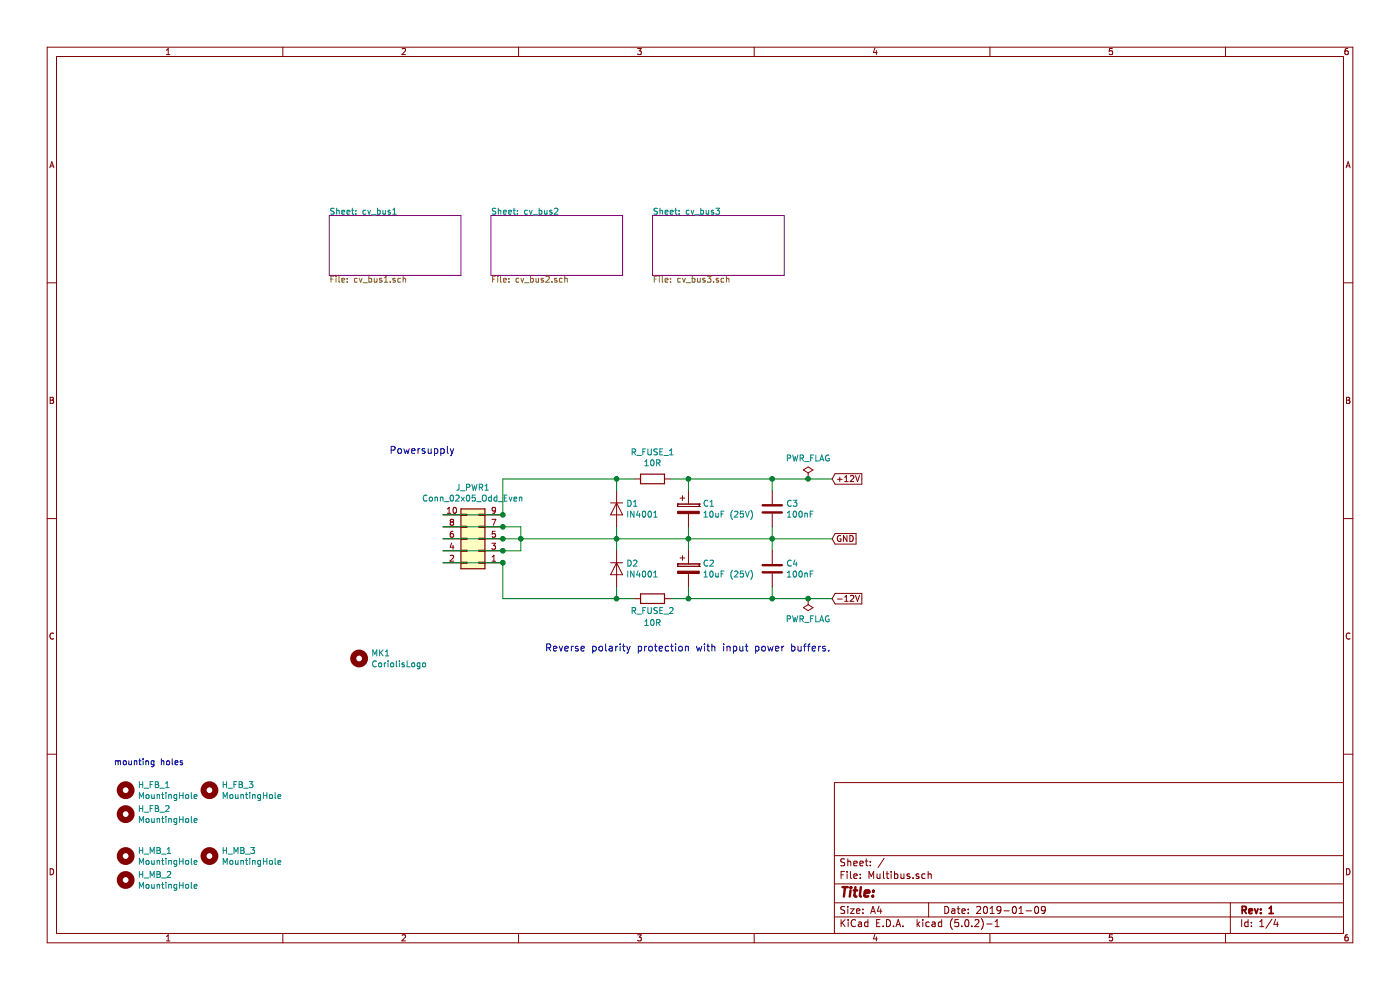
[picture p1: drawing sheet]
EESchema Schematic File Version 4
LIBS:1u_multbus-cache
EELAYER 26 0
EELAYER END
$Descr A4 11693 8268
encoding utf-8
Sheet 1 4
Title ""
Date "2019-01-09"
Rev "1"
Comp ""
Comment1 ""
Comment2 ""
Comment3 ""
Comment4 ""
$EndDescr
Connection ~ 5150 4500
Connection ~ 5750 4500
Connection ~ 6450 4500
Wire Wire Line
	5150 4500 5150 4600
Wire Wire Line
	5150 4500 5750 4500
Wire Wire Line
	5750 4500 6450 4500
Wire Wire Line
	5750 4400 5750 4500
Wire Wire Line
	6450 4400 6450 4500
Wire Wire Line
	6450 4600 6450 4500
Wire Wire Line
	5750 4600 5750 4500
Connection ~ 5150 5000
Connection ~ 5750 5000
Connection ~ 6450 5000
Wire Wire Line
	5750 5000 6450 5000
Wire Wire Line
	5750 4900 5750 5000
Wire Wire Line
	6450 4900 6450 5000
Text Notes 4550 5450 0    59   ~ 0
Reverse polarity protection with input power buffers.
Text Notes 3250 3800 0    59   ~ 0
Powersupply
Wire Wire Line
	5150 5000 5300 5000
Wire Wire Line
	5600 5000 5750 5000
Wire Wire Line
	4350 4600 4350 4500
Wire Wire Line
	4350 4400 4350 4500
Connection ~ 4350 4500
Wire Wire Line
	5150 4400 5150 4500
Wire Wire Line
	5150 4900 5150 5000
Wire Wire Line
	4350 4500 5150 4500
Wire Wire Line
	6950 4500 6450 4500
$Comp
L power:PWR_FLAG #FLG01
U 1 1
P 6750 4000
F 0 "#FLG01" H 6750 4075 50  0001 C CNN
F 1 "PWR_FLAG" H 6750 4174 50  0000 C CNN
F 2 "" H 6750 4000 50  0001 C CNN
F 3 "" H 6750 4000 50  0001 C CNN
	1    6750 4000
	1    0    0    -1  
$EndComp
Wire Wire Line
	4200 4300 4200 4000
Wire Wire Line
	4200 4000 5150 4000
Wire Wire Line
	5600 4000 5750 4000
Wire Wire Line
	5750 4000 5750 4100
Connection ~ 5750 4000
Wire Wire Line
	5750 4000 6450 4000
Wire Wire Line
	6450 4000 6450 4100
Connection ~ 6450 4000
Wire Wire Line
	5150 4000 5150 4100
Connection ~ 5150 4000
Wire Wire Line
	5150 4000 5300 4000
$Comp
L Connector_Generic:Conn_02x05_Odd_Even J_PWR1
U 1 1
P 4000 4500
F 0 "J_PWR1" H 4050 4075 50  0000 C CNN
F 1 "Conn_02x05_Odd_Even" H 4050 4166 50  0000 C CNN
F 2 "Connector_PinHeader_2.54mm:PinHeader_2x05_P2.54mm_Vertical" H 4000 4500 50  0001 C CNN
F 3 "~" H 4000 4500 50  0001 C CNN
	1    4000 4500
	-1   0    0    1   
$EndComp
$Comp
L Device:D D2
U 1 1
P 5150 4750
F 0 "D2" V 5104 4829 50  0000 L CNN
F 1 "IN4001" V 5195 4829 50  0000 L CNN
F 2 "Diode_THT:D_DO-41_SOD81_P10.16mm_Horizontal" H 5150 4750 50  0001 C CNN
F 3 "" H 5150 4750 50  0001 C CNN
	1    5150 4750
	0    1    1    0   
$EndComp
$Comp
L Device:D D1
U 1 1
P 5150 4250
F 0 "D1" V 5104 4329 50  0000 L CNN
F 1 "IN4001" V 5195 4329 50  0000 L CNN
F 2 "Diode_THT:D_DO-41_SOD81_P10.16mm_Horizontal" H 5150 4250 50  0001 C CNN
F 3 "" H 5150 4250 50  0001 C CNN
	1    5150 4250
	0    1    1    0   
$EndComp
$Comp
L Device:R R_FUSE_2
U 1 1
P 5450 5000
F 0 "R_FUSE_2" V 5550 5000 50  0000 C CNN
F 1 "10R" V 5650 5000 50  0000 C CNN
F 2 "Resistors_THT:R_Axial_DIN0207_L6.3mm_D2.5mm_P7.62mm_Horizontal" H 5500 4800 50  0001 L CNN
F 3 "" H 5450 5000 50  0001 C CNN
	1    5450 5000
	0    1    1    0   
$EndComp
$Comp
L Device:CP C2
U 1 1
P 5750 4750
F 0 "C2" H 5868 4796 50  0000 L CNN
F 1 "10uF (25V)" H 5868 4705 50  0000 L CNN
F 2 "Capacitor_SMD:CP_Elec_5x5.8" H 5788 4600 50  0001 C CNN
F 3 "" H 5750 4750 50  0001 C CNN
	1    5750 4750
	1    0    0    -1  
$EndComp
$Comp
L Device:CP C1
U 1 1
P 5750 4250
F 0 "C1" H 5868 4296 50  0000 L CNN
F 1 "10uF (25V)" H 5868 4205 50  0000 L CNN
F 2 "Capacitor_SMD:CP_Elec_5x5.8" H 5788 4100 50  0001 C CNN
F 3 "" H 5750 4250 50  0001 C CNN
	1    5750 4250
	1    0    0    -1  
$EndComp
$Comp
L Device:C C4
U 1 1
P 6450 4750
F 0 "C4" H 6565 4796 50  0000 L CNN
F 1 "100nF" H 6565 4705 50  0000 L CNN
F 2 "Coriolis-KiCad:C_0805_2012Metric_Pad1.15x1.40mm_HandSolder_smalltext" H 6488 4600 50  0001 C CNN
F 3 "" H 6450 4750 50  0001 C CNN
	1    6450 4750
	1    0    0    -1  
$EndComp
$Comp
L Device:C C3
U 1 1
P 6450 4250
F 0 "C3" H 6565 4296 50  0000 L CNN
F 1 "100nF" H 6565 4205 50  0000 L CNN
F 2 "Coriolis-KiCad:C_0805_2012Metric_Pad1.15x1.40mm_HandSolder_smalltext" H 6488 4100 50  0001 C CNN
F 3 "" H 6450 4250 50  0001 C CNN
	1    6450 4250
	1    0    0    -1  
$EndComp
$Comp
L power:PWR_FLAG #FLG02
U 1 1
P 6750 5000
F 0 "#FLG02" H 6750 5075 50  0001 C CNN
F 1 "PWR_FLAG" H 6750 5174 50  0000 C CNN
F 2 "" H 6750 5000 50  0001 C CNN
F 3 "" H 6750 5000 50  0001 C CNN
	1    6750 5000
	-1   0    0    1   
$EndComp
Wire Wire Line
	3700 4300 4200 4300
Wire Wire Line
	3700 4700 4200 4700
Wire Wire Line
	4200 4700 4200 5000
Wire Wire Line
	4200 5000 5150 5000
$Comp
L Mechanical:MountingHole MK1
U 1 1
P 3000 5500
F 0 "MK1" H 3100 5546 50  0000 L CNN
F 1 "CoriolisLogo" H 3100 5455 50  0000 L CNN
F 2 "Coriolis-KiCad:art_Coriolis_logo_copper" H 3000 5500 50  0001 C CNN
F 3 "" H 3000 5500 50  0001 C CNN
	1    3000 5500
	1    0    0    -1  
$EndComp
Wire Wire Line
	3700 4600 4200 4600
Wire Wire Line
	3700 4500 4200 4500
Wire Wire Line
	3700 4400 4200 4400
Wire Wire Line
	6450 5000 6750 5000
Wire Wire Line
	6450 4000 6750 4000
$Sheet
S 2750 1800 1100 500 
U 5C326E31
F0 "cv_bus1" 50
F1 "cv_bus1.sch" 50
$EndSheet
Connection ~ 4200 4300
Connection ~ 4200 4400
Wire Wire Line
	4200 4400 4350 4400
Connection ~ 4200 4500
Wire Wire Line
	4200 4500 4350 4500
Connection ~ 4200 4600
Wire Wire Line
	4200 4600 4350 4600
Connection ~ 4200 4700
Connection ~ 6750 4000
Wire Wire Line
	6750 4000 6950 4000
Connection ~ 6750 5000
Wire Wire Line
	6750 5000 6950 5000
$Comp
L Device:R R_FUSE_1
U 1 1
P 5450 4000
F 0 "R_FUSE_1" V 5225 4000 50  0000 C CNN
F 1 "10R" V 5316 4000 50  0000 C CNN
F 2 "Resistors_THT:R_Axial_DIN0207_L6.3mm_D2.5mm_P7.62mm_Horizontal" H 5500 3800 50  0001 L CNN
F 3 "" H 5450 4000 50  0001 C CNN
	1    5450 4000
	0    1    1    0   
$EndComp
Text GLabel 6950 4000 2    50   Input ~ 0
+12V
Text GLabel 6950 4500 2    50   Input ~ 0
GND
Text GLabel 6950 5000 2    50   Input ~ 0
-12V
$Comp
L Mechanical:MountingHole H_FB_1
U 1 1
P 1050 6600
F 0 "H_FB_1" H 1150 6646 50  0000 L CNN
F 1 "MountingHole" H 1150 6555 50  0000 L CNN
F 2 "Mounting_Holes:MountingHole_3.2mm_M3" H 1050 6600 50  0001 C CNN
F 3 "~" H 1050 6600 50  0001 C CNN
	1    1050 6600
	1    0    0    -1  
$EndComp
$Comp
L Mechanical:MountingHole H_FB_2
U 1 1
P 1050 6800
F 0 "H_FB_2" H 1150 6846 50  0000 L CNN
F 1 "MountingHole" H 1150 6755 50  0000 L CNN
F 2 "Mounting_Holes:MountingHole_3.2mm_M3" H 1050 6800 50  0001 C CNN
F 3 "~" H 1050 6800 50  0001 C CNN
	1    1050 6800
	1    0    0    -1  
$EndComp
$Comp
L Mechanical:MountingHole H_MB_2
U 1 1
P 1050 7350
F 0 "H_MB_2" H 1150 7396 50  0000 L CNN
F 1 "MountingHole" H 1150 7305 50  0000 L CNN
F 2 "Mounting_Holes:MountingHole_3.2mm_M3" H 1050 7350 50  0001 C CNN
F 3 "~" H 1050 7350 50  0001 C CNN
	1    1050 7350
	1    0    0    -1  
$EndComp
$Comp
L Mechanical:MountingHole H_MB_1
U 1 1
P 1050 7150
F 0 "H_MB_1" H 1150 7196 50  0000 L CNN
F 1 "MountingHole" H 1150 7105 50  0000 L CNN
F 2 "Mounting_Holes:MountingHole_3.2mm_M3" H 1050 7150 50  0001 C CNN
F 3 "~" H 1050 7150 50  0001 C CNN
	1    1050 7150
	1    0    0    -1  
$EndComp
Text Notes 950  6400 0    50   ~ 0
mounting holes
$Sheet
S 4100 1800 1100 500 
U 5C44B779
F0 "cv_bus2" 50
F1 "cv_bus2.sch" 50
$EndSheet
$Sheet
S 5450 1800 1100 500 
U 5C541D2A
F0 "cv_bus3" 50
F1 "cv_bus3.sch" 50
$EndSheet
$Comp
L Mechanical:MountingHole H_MB_3
U 1 1
P 1750 7150
F 0 "H_MB_3" H 1850 7196 50  0000 L CNN
F 1 "MountingHole" H 1850 7105 50  0000 L CNN
F 2 "Mounting_Holes:MountingHole_3.2mm_M3" H 1750 7150 50  0001 C CNN
F 3 "~" H 1750 7150 50  0001 C CNN
	1    1750 7150
	1    0    0    -1  
$EndComp
$Comp
L Mechanical:MountingHole H_FB_3
U 1 1
P 1750 6600
F 0 "H_FB_3" H 1850 6646 50  0000 L CNN
F 1 "MountingHole" H 1850 6555 50  0000 L CNN
F 2 "Mounting_Holes:MountingHole_3.2mm_M3" H 1750 6600 50  0001 C CNN
F 3 "~" H 1750 6600 50  0001 C CNN
	1    1750 6600
	1    0    0    -1  
$EndComp
$EndSCHEMATC
